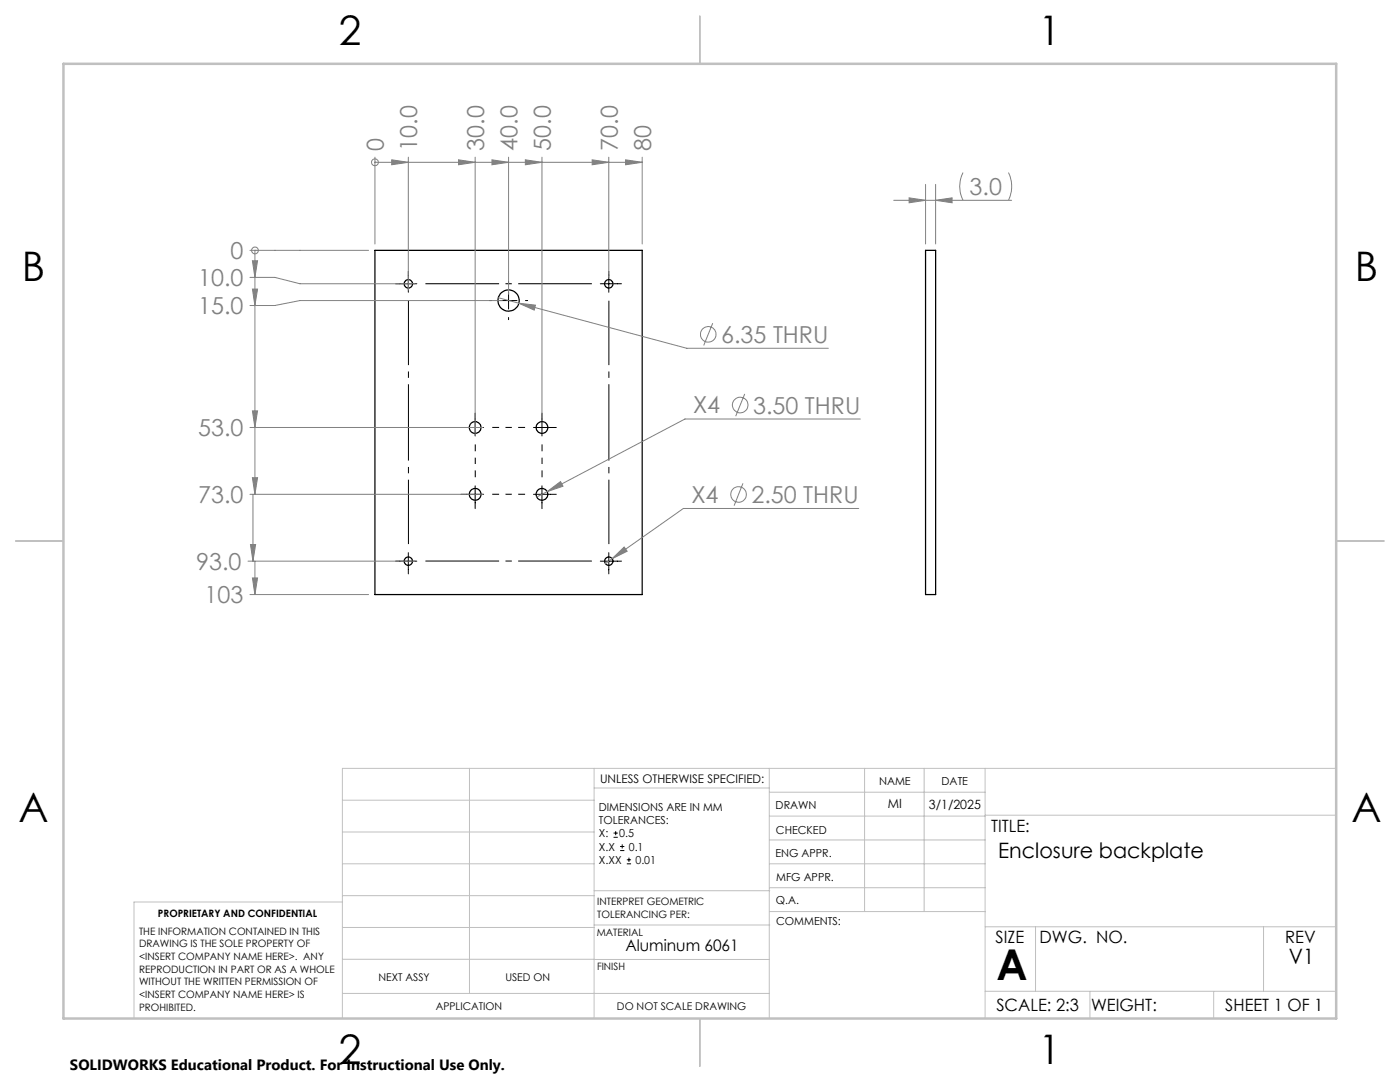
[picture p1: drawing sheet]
<svg xmlns="http://www.w3.org/2000/svg" width="279mm" height="216mm" viewBox="0 0 279 216" stroke-linecap="round" stroke-linejoin="round" font-family="sans-serif">
<g fill="none" stroke="#000" stroke-width=".25">
<path d="M74.8 50h53.4v68.6h-53.4zM184.7 50h2v68.6h-2z"/>
<circle cx="81.5" cy="56.6" r=".85"/>
<circle cx="101.5" cy="60" r="2.12"/>
<circle cx="121.5" cy="56.6" r=".85"/>
<circle cx="94.8" cy="85.3" r="1.18"/>
<circle cx="94.8" cy="98.6" r="1.18"/>
<circle cx="108.1" cy="98.6" r="1.18"/>
<circle cx="108.2" cy="85.3" r="1.18"/>
<circle cx="81.5" cy="112" r=".84"/>
<circle cx="121.5" cy="112" r=".84"/>
</g>
<g fill="none" stroke="#808080" stroke-width=".2">
<path d="M74.8 32.4h.1M74.8 31.4v17.3M74.8 32.4h53.4M78.2 31.9l3.3 .5-3.3 .5zM81.5 31.4v26.5M91.5 31.9l3.3 .5-3.3 .5zM94.8 31.4v55.5M98.2 31.9l3.3 .5-3.3 .5zM101.5 31.4v27.3M104.8 31.9l3.4 .5-3.4 .5zM108.2 31.4v52.6M118.2 31.9l3.3 .5-3.3 .5z"/>
<path d="M121.5 31.4v24M124.8 31.9l3.4 .5-3.4 .5zM128.2 31.4v17.3M178.4 40h23.5M181.4 39.5l3.3 .5-3.3 .5zM184.7 36.8v11.9M186.7 40l3.3-.5v1zM186.7 36.8v11.9M192.2 34.4a6.1 6.1 0 0 0 0 5.6M201.3 34.4a6.4 6.4 0 0 1 0 5.6M49.9 50h23.7M49.9 55.4h5l5 1.2h22.9"/>
<path d="M50.4 52h1l-.5 3.4zM50.4 57.7h1l-.5 3.3zM50.9 50h.1M50.9 50v48.6M99.4 59.4l4.1 1.1M100.2 60h-40.3l-5 1h-5M103.5 60.5l3.4 .4-.3 1zM103.5 60.5l33.6 9h28.2M142.2 64.5l-1.8 4.4M148.6 78.6l-1.8 4.4M49.9 85.3h46.5M49.9 98.6h46.5"/>
<path d="M50.4 82h1l-.5 3.3zM50.4 95.3h1l-.5 3.3zM50.5 98.6v13.4M109.2 98.1l2.7-2 .5 .9zM109.2 98.1l-2.1 1.1M148.3 96.4l-1.8 4.5M171.7 83.6h-35l-27.5 14.5M49.5 112h33.3M49.9 118.6h23.7M50 108.7h1l-.5 3.3zM50.4 115.3h1l-.5 3.3zM50.9 112v6.6"/>
<path d="M122.2 111.5l2.4-2.4 .6 .9zM122.2 111.5l-1.4 1M171.4 101.5h-35l-14.2 10"/>
<circle cx="74.8" cy="32.4" r=".69"/>
<circle cx="50.9" cy="50" r=".68"/>
<circle cx="141.3" cy="66.7" r="1.56"/>
<circle cx="147.4" cy="98.7" r="1.55"/>
<circle cx="147.7" cy="80.8" r="1.55"/>
</g>
<g fill="none" stroke="#000" stroke-width=".2">
<path d="M79 56.6h4.2M81.5 54.1v4.2M97.7 60h.4M99.8 60h3.4M101.5 56.2v.4M101.5 58.3v3.4M104.9 60h.4M119.8 56.6h4.2M121.5 54.1v4.2M101.5 63.4v.4M92 85.3h4.5M92 98.6h4.5"/>
<path d="M94.8 82.4v4.6M94.8 96.9v4.6M106.5 85.3h4.5M106.5 98.6h4.5M108.2 82.4v4.6M108.2 96.9v4.6M79 112h4.2M81.5 110.3v4.2M119.8 112h4.2M121.5 110.3v4.2M122.4 167.1h.9M122.4 166.2h.9"/>
<path d="M122.9 165.8v.9M123.8 169.7h.8M123.8 168.9h.8M124.2 168.5v.8M125.1 172.4h.8M125.1 171.6h.8M125.5 171.1v.9"/>
</g>
<path d="M94.8 95.2v-6.5M98.2 98.6h6.6M98.2 85.3h6.6M108.2 95.2v-6.5" fill="none" stroke="#000" stroke-width=".2" stroke-dasharray="15.2 1.3 1.3 1.3" stroke-dashoffset="13.9" stroke-linecap="butt"/>
<path d="M84.9 56.6h33.2M84.9 112h33.2" fill="none" stroke="#000" stroke-width=".2" stroke-dasharray="15.2 1.3 1.3 1.3" stroke-dashoffset=".5" stroke-linecap="butt"/>
<path d="M81.5 108.6v-48.6M121.5 108.6v-48.6" fill="none" stroke="#000" stroke-width=".2" stroke-dasharray="15.2 1.3 1.3 1.3" stroke-dashoffset="2.4" stroke-linecap="butt"/>
<g fill="none" stroke="#c0c0c0" stroke-width=".2">
<path d="M68.3 159.7h50.3M93.7 153.3v44.9M118.6 153.3v49.9M118.6 157.2h34.9M153.5 153.3v49.9M153.5 158.1h43.1M172.5 153.3v28.6M184.4 153.3v28.6M196.6 153.3v49.9M266.7 153.3h-198.4v49.9M68.3 178.7h50.3M68.3 172.4h50.3"/>
<path d="M68.3 166h50.3M68.3 180h-41.6v23.2M118.6 177.7h35M153.5 167.6h43.1M153.5 162.8h43.1M153.5 172.4h43.1M153.5 177.1h43.1M196.6 162.7h70.1M68.3 198.2h85.2M68.3 191.4l85.2 .1M68.3 185.1h50.3M118.6 184.6h35"/>
<path d="M153.6 181.9h43M196.6 197.8h70.1M196.6 184.9h70.1M206.7 184.9v12.9M217.5 197.8v5.4M242.2 197.8v5.4M252.2 184.9v12.9"/>
</g>
<path d="M139.7 3.2v9.5M3.1 107.9h9.6M266.7 107.9h9.5M139.7 203.2v9.6" fill="none" stroke="#c0c0c0" stroke-width=".25"/>
<path d="M12.7 12.7h254v190.5h-254z" fill="none" stroke="#c0c0c0" stroke-width=".5"/>
<g fill="#808080">
<path d="M122.2 111.5l3-1.5-.6-.9zM109.2 98.1l3.2-1.1-.5-.9zM103.5 60.5l3.1 1.4 .3-1zM181.4 39.5l3.3 .5-3.3 .5zM186.7 40l3.3-.5v1z"/>
<path d="M50.4 52h1l-.5 3.4zM50.4 57.7h1l-.5 3.3zM50.4 82h1l-.5 3.3zM50.4 95.3h1l-.5 3.3zM50 108.7h1l-.5 3.3zM50.4 115.3h1l-.5 3.3z"/>
<path d="M78.2 31.9l3.3 .5-3.3 .5zM91.5 31.9l3.3 .5-3.3 .5zM98.2 31.9l3.3 .5-3.3 .5zM104.8 31.9l3.4 .5-3.4 .5zM118.2 31.9l3.3 .5-3.3 .5zM124.8 31.9l3.4 .5-3.4 .5z"/>
</g>
<text font-size="8.5" x="198.9" y="195.5">A</text>
<g font-size="8.1">
<text x="67.6" y="8.9">2</text>
<text x="207.3" y="8.9">1</text>
<text x="4.4" y="56.2">B</text>
<text x="270.4" y="56.2">B</text>
<text x="3.7" y="164.1">A</text>
<text x="269.7" y="164.1">A</text>
<text x="67.6" y="212.4">2</text>
<text x="207.3" y="212.4">1</text>
</g>
<g font-size="4.7" fill="#808080">
<text x="76.6" y="30.1" transform="rotate(-90 76.6 30.1)">0</text>
<text x="83.3" y="30.1" transform="rotate(-90 83.3 30.1)">10.0</text>
<text x="96.6" y="30.1" transform="rotate(-90 96.6 30.1)">30.0</text>
<text x="103.3" y="30.1" transform="rotate(-90 103.3 30.1)">40.0</text>
<text x="109.9" y="30.1" transform="rotate(-90 109.9 30.1)">50.0</text>
<text x="123.3" y="30.1" transform="rotate(-90 123.3 30.1)">70.0</text>
<text x="130" y="30.1" transform="rotate(-90 130 30.1)">80</text>
<text x="193.5" y="38.9">3.0</text>
<text x="46" y="51.7">0</text>
<text x="39.5" y="57.1">10.0</text>
<text x="39.5" y="62.7">15.0</text>
<text x="143.9" y="68.4">6.35 THRU</text>
<text x="138.3" y="82.5">X4</text>
<text x="150.3" y="82.5">3.50 THRU</text>
<text x="39.5" y="87.1">53.0</text>
<text x="39.5" y="100.4">73.0</text>
<text x="138" y="100.4">X4</text>
<text x="150" y="100.4">2.50 THRU</text>
<text x="39.2" y="113.7">93.0</text>
<text x="40.8" y="120.4">103</text>
</g>
<g font-size="4.2">
<text x="199.2" y="171.2">Enclosure backplate</text>
<text x="257.2" y="192.4">V1</text>
</g>
<g font-size="3.4">
<text x="197.8" y="166">TITLE:</text>
<text x="198.7" y="188.1">SIZE</text>
<text x="207.5" y="188.1">DWG. NO.</text>
<text x="256.5" y="188.2">REV</text>
<text x="198.8" y="201.7">SCALE: 2:3</text>
<text x="217.7" y="201.8">WEIGHT:</text>
<text x="244.5" y="201.7">SHEET 1 OF 1</text>
</g>
<text font-size="3.2" x="124.8" y="189.8">Aluminum 6061</text>
<text font-size="3" x="14" y="213.5">SOLIDWORKS Educational Product. For Instructional Use Only.</text>
<g font-size="2.5">
<text x="177.2" y="161.3">MI</text>
<text x="185.4" y="161.4">3/1/2025</text>
</g>
<text font-size="2.4" x="119.8" y="156.2">UNLESS OTHERWISE SPECIFIED:</text>
<g font-size="2.2">
<text x="119.5" y="161.8">DIMENSIONS ARE IN MM</text>
<text x="154.8" y="161.4">DRAWN</text>
<text x="175.4" y="156.6">NAME</text>
<text x="187.9" y="156.7">DATE</text>
<text x="119.5" y="164.4">TOLERANCES:</text>
<text x="119.5" y="167.1">X:</text>
<text x="123.6" y="167.1">0.5</text>
<text x="154.9" y="166.3">CHECKED</text>
<text x="119.5" y="169.7">X.X</text>
<text x="119.5" y="172.4">X.XX</text>
<text x="125.5" y="169.7">0.1</text>
<text x="126.8" y="172.4">0.01</text>
<text x="154.8" y="171">ENG APPR.</text>
<text x="154.9" y="175.7">MFG APPR.</text>
<text x="154.9" y="180.4">Q.A.</text>
<text x="154.9" y="184.6">COMMENTS:</text>
</g>
<g font-size="2.1">
<text x="75.5" y="195.7">NEXT ASSY</text>
<text x="100.9" y="195.7">USED ON</text>
<text x="86.9" y="201.5">APPLICATION</text>
<text x="123.1" y="201.6">DO NOT SCALE DRAWING</text>
</g>
<g font-size="2">
<text x="31.5" y="182.9">PROPRIETARY AND CONFIDENTIAL</text>
<text x="119.2" y="180.6">INTERPRET GEOMETRIC</text>
<text x="119.2" y="183.1">TOLERANCING PER:</text>
<text x="27.8" y="186.5">THE INFORMATION CONTAINED IN THIS</text>
<text x="27.8" y="189">DRAWING IS THE SOLE PROPERTY OF</text>
<text x="27.8" y="191.6">&lt;INSERT COMPANY NAME HERE&gt;. ANY</text>
<text x="119.1" y="186.7">MATERIAL</text>
<text x="27.8" y="194.1">REPRODUCTION IN PART OR AS A WHOLE</text>
<text x="27.8" y="196.6">WITHOUT THE WRITTEN PERMISSION OF</text>
<text x="119.1" y="193.5">FINISH</text>
<text x="27.8" y="199.1">&lt;INSERT COMPANY NAME HERE&gt; IS</text>
<text x="27.8" y="201.7">PROHIBITED.</text>
</g>
</svg>
